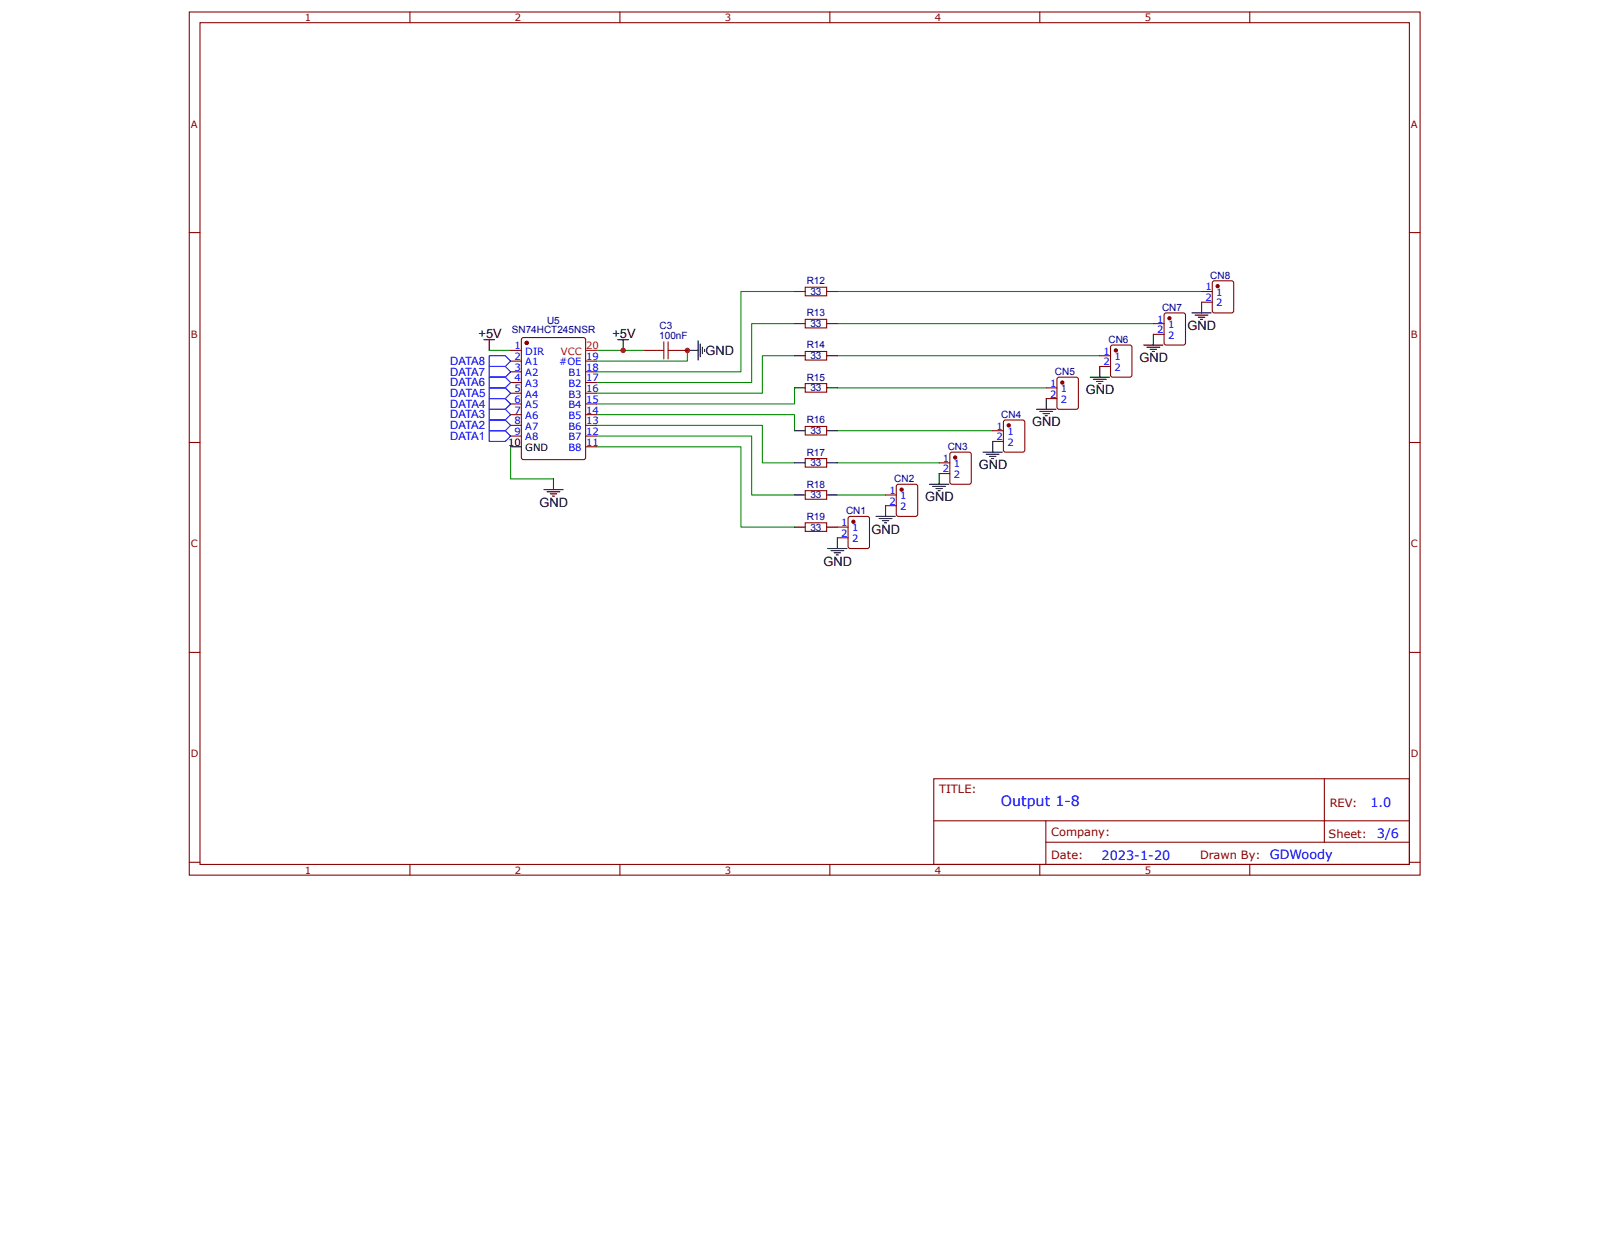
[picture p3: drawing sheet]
<svg xmlns="http://www.w3.org/2000/svg" width="279mm" height="216mm" viewBox="0 0 279 216" stroke-linecap="round" stroke-linejoin="round" font-family="sans-serif">
<g fill="none" stroke="#800" stroke-width=".18">
<path d="M32.6 2.1h212v148.7h-212zM34.4 3.9h208.4v145h-208.4zM70.6 2.1v1.8M106.8 2.1v1.8M142.9 2.1v1.8M179.1 2.1v1.8M215.3 2.1v1.8M32.6 40.1h1.8M242.8 40.1h1.8M32.6 76.2h1.8M242.8 76.2h1.8M32.6 112.4h1.8"/>
<path d="M242.8 112.4h1.8M160.8 134.2h82v14.7h-82zM228.1 134.2v10.9M32.6 148.6h1.8M70.6 148.9v1.9M106.8 148.9v1.9M142.9 148.9v1.9M160.9 141.4h81.8M179.1 148.9v1.9M180.2 145.1h62.5M180.2 141.4v7.4M215.3 148.9v1.9"/>
<path d="M242.8 148.6h1.8"/>
</g>
<g fill="none" stroke="#000" stroke-width=".18">
<path d="M83.3 58.5h1.9M84.3 58.5v1.9M106.4 58.5h1.9M107.3 58.5v1.9M120.3 58.7v3.3M120.6 59.3v2.2M121 59.8v1.1M197 59.5h3.3M197.6 59.8h2.2M198.7 57.6v1.9M205.3 53.9h3.3M205.9 54.3h2.2"/>
<path d="M206.4 54.7h1.1M206.8 55h.4M207 52.1v1.8M118.4 60.4h1.9M121.4 60.2v.4M169.3 77.9h3.4M169.9 78.3h2.2M170.4 78.6h1.1M170.8 79h.4M171 76.1v1.8M178.6 70.5h3.3M179.1 70.9h2.2"/>
<path d="M179.7 71.3h1.1M180 71.6h.4M180.2 68.7v1.8M187.8 65h3.3M188.3 65.4h2.3M188.9 65.7h1.1M189.3 66.1h.3M189.4 63.1v1.9M198.1 60.2h1.1M198.5 60.6h.4M93.7 84.4h3.3M94.2 84.7h2.2"/>
<path d="M94.8 85.1h1.1M95.2 85.5h.3M95.3 82.5v1.9M142.6 94.5h3.3M143.1 94.9h2.2M143.7 95.3h1.1M144.1 95.6h.3M144.2 92.7v1.8M150.9 89h3.3M151.4 89.3h2.3M152 89.7h1.1M152.4 90.1h.3"/>
<path d="M152.5 87.1v1.9M160.1 83.4h3.3M160.7 83.8h2.2M161.2 84.2h1.1M161.6 84.5h.4M161.8 81.6v1.8"/>
</g>
<g fill="none" stroke="#080" stroke-width=".18">
<path d="M136.9 50.2h-9.3v13.9h-24.9M136.9 55.8h-7.4v10.1h-26.8M144.2 55.8h54.5M144.2 50.2h62.8M84.3 60.4h3.7M88 77v5.5h7.3M102.7 71.4h34.2v2.8M102.7 73.3h28.6v6.5h5.6M102.7 75.1h26.8v10.2h7.4M102.7 77h24.9v13.8h9.3M102.7 60.4h8.3M118.4 60.4v1.8h-15.7"/>
<path d="M136.9 61.3h-5.6v6.5h-28.6M136.9 66.8v2.8h-34.2M144.2 79.8h17.6M144.2 74.2h26.8M144.2 66.8h36M144.2 61.3h45.2M144.2 85.3h8.3"/>
</g>
<path d="M84.3 61.3h2.7l1 .9-1 .9h-2.7zM84.3 63.1h2.7l1 1-1 .9h-2.7zM84.3 65h2.7l1 .9-1 .9h-2.7zM84.3 66.8h2.7l1 1-1 .9h-2.7zM84.3 68.7h2.7l1 .9-1 .9h-2.7zM84.3 70.5h2.7l1 .9-1 1h-2.7zM84.3 72.4h2.7l1 .9-1 .9h-2.7zM84.3 74.2h2.7l1 .9-1 1h-2.7z" fill="none" stroke="#00f" stroke-width=".18"/>
<g fill="#c00">
<circle cx="118.4" cy="60.4" r=".46"/>
<circle cx="107.3" cy="60.4" r=".46"/>
</g>
<path d="M114.3 58.9v3M115.1 58.9v3M112.9 60.4h1.4M115.1 60.4h1.5" fill="none" stroke="#a00000" stroke-width=".18"/>
<path d="M138.7 49.5h3.7v1.5h-3.7zM138.7 55h3.7v1.5h-3.7zM111 60.4h1.9M116.6 60.4h1.8M138.7 60.6h3.7v1.4h-3.7zM138.7 66.1h3.7v1.5h-3.7zM138.7 73.5h3.7v1.5h-3.7zM138.7 79h3.7v1.5h-3.7zM138.7 84.5h3.7v1.5h-3.7zM138.7 90.1h3.7v1.5h-3.7zM146.3 89h3.1l.3 .2 .1 4.9-.2 .4h-3.1l-.4-.2v-5z" fill="none" stroke="#800" stroke-width=".18"/>
<g fill="none" stroke="#000" stroke-width=".18">
<path d="M136.9 50.2h1.8M136.9 55.8h1.8M142.4 50.2h1.8M142.4 55.8h1.8M136.9 61.3h1.8M136.9 66.8h1.8M136.9 74.2h1.8M136.9 79.8h1.8M142.4 61.3h1.8M142.4 66.8h1.8M142.4 74.2h1.8M142.4 79.8h1.8"/>
<path d="M136.9 85.3h1.8M136.9 90.8h1.8M142.4 85.3h1.8M142.4 90.8h1.8"/>
</g>
<circle cx="147" cy="89.9" r=".28" fill="#800"/>
<g fill="none" stroke="#800" stroke-width=".18">
<path d="M144.2 90.8h1.9M144.2 92.7h1.9M154.4 83.6l.4-.2h2.9l.3 .2 .1 5-.2 .3-3.1 .1-.4-.2z"/>
<circle cx="147" cy="89.9" r=".28"/>
</g>
<circle cx="155.3" cy="84.4" r=".28" fill="#800"/>
<g fill="none" stroke="#800" stroke-width=".18">
<path d="M163.7 78.1l.3-.2h2.9l.4 .2v5l-.2 .3h-3.1l-.3-.1zM152.5 85.3h1.9M152.5 87.1h1.9"/>
<circle cx="155.3" cy="84.4" r=".28"/>
</g>
<circle cx="164.5" cy="78.8" r=".28" fill="#800"/>
<g fill="none" stroke="#800" stroke-width=".18">
<path d="M161.8 79.8h1.8M172.9 72.6l.3-.2h3l.3 .2v4.9l-.2 .4h-3.1l-.3-.2zM161.8 81.6h1.8"/>
<circle cx="164.5" cy="78.8" r=".28"/>
</g>
<circle cx="173.8" cy="73.3" r=".28" fill="#800"/>
<g fill="none" stroke="#800" stroke-width=".18">
<path d="M171 74.2h1.8M171 76.1h1.8M182.1 65.2l.3-.2h3l.3 .2 .1 5-.2 .3h-3.2l-.3-.2z"/>
<circle cx="173.8" cy="73.3" r=".28"/>
</g>
<circle cx="183" cy="65.9" r=".28" fill="#800"/>
<g fill="none" stroke="#800" stroke-width=".18">
<path d="M191.3 59.6l.4-.1h2.9l.3 .1 .1 5-.2 .3-3.1 .1-.4-.2zM180.2 66.8h1.9M180.2 68.7h1.9"/>
<circle cx="183" cy="65.9" r=".28"/>
</g>
<circle cx="192.2" cy="60.4" r=".28" fill="#800"/>
<g fill="none" stroke="#800" stroke-width=".18">
<path d="M200.6 54.1l.3-.2h2.9l.4 .2v5l-.2 .3-3.1 .1-.3-.2zM189.4 61.3h1.9M189.4 63.1h1.9"/>
<circle cx="192.2" cy="60.4" r=".28"/>
</g>
<circle cx="201.4" cy="54.8" r=".28" fill="#800"/>
<g fill="none" stroke="#800" stroke-width=".18">
<path d="M198.7 55.8h1.8M198.7 57.6h1.8M208.9 48.6l.3-.2h2.9l.4 .2v4.9l-.2 .4h-3.1l-.3-.2z"/>
<circle cx="201.4" cy="54.8" r=".28"/>
</g>
<circle cx="209.7" cy="49.3" r=".28" fill="#800"/>
<g fill="none" stroke="#800" stroke-width=".18">
<path d="M207 50.2h1.8M207 52.1h1.8"/>
<circle cx="209.7" cy="49.3" r=".28"/>
</g>
<circle cx="90.7" cy="59.1" r=".28" fill="#800"/>
<g fill="none" stroke="#800" stroke-width=".18">
<path d="M90 58.2h10.5l.3 .1 .1 20.5-.2 .3-10.5 .1-.3-.2-.1-20.5z"/>
<circle cx="90.7" cy="59.1" r=".28"/>
</g>
<circle cx="90.7" cy="59.1" r=".28" fill="#800"/>
<g fill="none" stroke="#800" stroke-width=".18">
<path d="M88 60.4h1.8M88 62.2h1.8M88 64.1h1.8M88 65.9h1.8M88 67.8h1.8M88 69.6h1.8M88 71.4h1.8M88 73.3h1.8M88 75.1h1.8M100.9 62.2h1.8M100.9 64.1h1.8M100.9 65.9h1.8"/>
<path d="M100.9 67.8h1.8M100.9 69.6h1.8M100.9 71.4h1.8M100.9 73.3h1.8M100.9 75.1h1.8M100.9 77h1.8"/>
<circle cx="90.7" cy="59.1" r=".28"/>
</g>
<path d="M88 77h1.8" fill="none" stroke="#000" stroke-width=".18"/>
<path d="M100.9 60.4h1.8" fill="none" stroke="#f00" stroke-width=".18"/>
<text font-size="2.5" fill="#00f" x="172.4" y="138.9">Output 1-8</text>
<g font-size="2.2">
<text x="82.4" y="58.2">+5V</text>
<text x="105.5" y="58.2">+5V</text>
<text x="204.6" y="56.9">GND</text>
<text x="121.5" y="61.1">GND</text>
<text x="196.3" y="62.4">GND</text>
<text x="187" y="67.9">GND</text>
<text x="177.8" y="73.5">GND</text>
<text x="168.6" y="80.9">GND</text>
<text x="92.9" y="87.3">GND</text>
<text x="159.4" y="86.4">GND</text>
<text x="150.1" y="91.9">GND</text>
<text x="141.8" y="97.5">GND</text>
</g>
<g font-size="2.2" fill="#00f">
<text x="236.1" y="139">1.0</text>
<text x="189.7" y="148.1">2023-1-20</text>
<text x="218.7" y="148.1">GDWoody</text>
<text x="237.2" y="144.4">3/6</text>
</g>
<g font-size="2" fill="#00f">
<text x="77.5" y="62.9">DATA8</text>
<text x="77.5" y="64.7">DATA7</text>
<text x="77.5" y="66.6">DATA6</text>
<text x="77.6" y="68.4">DATA5</text>
<text x="77.6" y="70.3">DATA4</text>
<text x="77.5" y="72.1">DATA3</text>
<text x="77.5" y="74">DATA2</text>
<text x="77.5" y="75.8">DATA1</text>
</g>
<g font-size="2" fill="#800">
<text x="161.8" y="136.6">TITLE:</text>
<text x="229.1" y="139">REV:</text>
<text x="181.1" y="148">Date:</text>
<text x="181.1" y="144">Company:</text>
<text x="206.7" y="148.1">Drawn By:</text>
<text x="228.9" y="144.3">Sheet:</text>
</g>
<g font-size="1.7" fill="#800">
<text x="52.5" y="3.6">1</text>
<text x="88.7" y="3.6">2</text>
<text x="124.9" y="3.6">3</text>
<text x="161" y="3.6">4</text>
<text x="197.2" y="3.6">5</text>
<text x="32.9" y="22">A</text>
<text x="243.1" y="22">A</text>
<text x="32.9" y="58.2">B</text>
<text x="243.1" y="58.2">B</text>
<text x="32.9" y="94.3">C</text>
<text x="243.1" y="94.3">C</text>
<text x="32.9" y="130.5">D</text>
<text x="243.1" y="130.5">D</text>
<text x="52.5" y="150.5">1</text>
<text x="88.7" y="150.5">2</text>
<text x="124.9" y="150.5">3</text>
<text x="161" y="150.5">4</text>
<text x="197.2" y="150.5">5</text>
</g>
<g font-size="1.7" fill="#000080">
<text x="139" y="49">R12</text>
<text x="139.6" y="50.8">33</text>
<text x="200.2" y="53.6">CN7</text>
<text x="208.5" y="48.1">CN8</text>
<text x="88.2" y="57.3">SN74HCT245NSR</text>
<text x="94.2" y="55.9">U5</text>
<text x="113.6" y="58.3">100nF</text>
<text x="113.6" y="56.7">C3</text>
<text x="139" y="54.5">R13</text>
<text x="139.6" y="56.4">33</text>
<text x="190.9" y="59.1">CN6</text>
<text x="139" y="60">R14</text>
<text x="139" y="65.6">R15</text>
<text x="139.6" y="61.9">33</text>
<text x="181.7" y="64.7">CN5</text>
<text x="139.6" y="67.4">33</text>
<text x="139" y="73">R16</text>
<text x="139.6" y="74.8">33</text>
<text x="163.3" y="77.6">CN3</text>
<text x="172.5" y="72">CN4</text>
<text x="139" y="78.5">R17</text>
<text x="139.6" y="80.3">33</text>
<text x="154" y="83.1">CN2</text>
<text x="139" y="84">R18</text>
<text x="139" y="89.6">R19</text>
<text x="139.6" y="85.9">33</text>
<text x="145.7" y="88.6">CN1</text>
<text x="139.6" y="91.4">33</text>
</g>
<g font-size="1.7" fill="#00f">
<text x="207.6" y="50">1</text>
<text x="207.6" y="51.9">2</text>
<text x="209.5" y="51">1</text>
<text x="209.5" y="52.8">2</text>
<text x="199.3" y="55.6">1</text>
<text x="199.3" y="57.4">2</text>
<text x="201.2" y="56.5">1</text>
<text x="201.2" y="58.3">2</text>
<text x="88.6" y="60.2">1</text>
<text x="88.6" y="62">2</text>
<text x="88.6" y="63.9">3</text>
<text x="88.6" y="65.7">4</text>
<text x="90.5" y="61.1">DIR</text>
<text x="90.5" y="63">A1</text>
<text x="90.5" y="64.8">A2</text>
<text x="96.3" y="63">#OE</text>
<text x="97.9" y="64.8">B1</text>
<text x="101" y="65.7">17</text>
<text x="101" y="63.9">18</text>
<text x="101" y="62">19</text>
<text x="190.1" y="61.1">1</text>
<text x="190.1" y="63">2</text>
<text x="192" y="62">1</text>
<text x="192" y="63.9">2</text>
<text x="88.6" y="67.6">5</text>
<text x="88.6" y="69.4">6</text>
<text x="88.6" y="71.3">7</text>
<text x="90.5" y="66.7">A3</text>
<text x="90.5" y="68.5">A4</text>
<text x="90.5" y="70.3">A5</text>
<text x="97.9" y="70.3">B4</text>
<text x="97.9" y="68.5">B3</text>
<text x="97.9" y="66.7">B2</text>
<text x="101" y="71.3">14</text>
<text x="101" y="69.4">15</text>
<text x="101" y="67.6">16</text>
<text x="180.9" y="66.7">1</text>
<text x="180.9" y="68.5">2</text>
<text x="182.8" y="67.6">1</text>
<text x="182.8" y="69.4">2</text>
<text x="88.6" y="73.1">8</text>
<text x="88.6" y="75">9</text>
<text x="90.5" y="72.2">A6</text>
<text x="90.5" y="74">A7</text>
<text x="90.5" y="75.9">A8</text>
<text x="97.9" y="77.7">B8</text>
<text x="97.9" y="75.9">B7</text>
<text x="97.9" y="74">B6</text>
<text x="97.9" y="72.2">B5</text>
<text x="101" y="76.8">11</text>
<text x="101" y="75">12</text>
<text x="101" y="73.1">13</text>
<text x="171.7" y="74">1</text>
<text x="171.7" y="75.9">2</text>
<text x="173.5" y="75">1</text>
<text x="173.5" y="76.8">2</text>
<text x="162.4" y="79.6">1</text>
<text x="162.4" y="81.4">2</text>
<text x="164.3" y="80.5">1</text>
<text x="164.3" y="82.3">2</text>
<text x="153.2" y="85.1">1</text>
<text x="153.2" y="86.9">2</text>
<text x="155.1" y="86">1</text>
<text x="155.1" y="87.9">2</text>
<text x="144.9" y="90.6">1</text>
<text x="144.9" y="92.5">2</text>
<text x="146.8" y="91.6">1</text>
<text x="146.8" y="93.4">2</text>
</g>
<g font-size="1.7" fill="#f00">
<text x="96.6" y="61.1">VCC</text>
<text x="101" y="60.2">20</text>
</g>
<g font-size="1.7">
<text x="87.5" y="76.8">10</text>
<text x="90.5" y="77.7">GND</text>
</g>
</svg>
